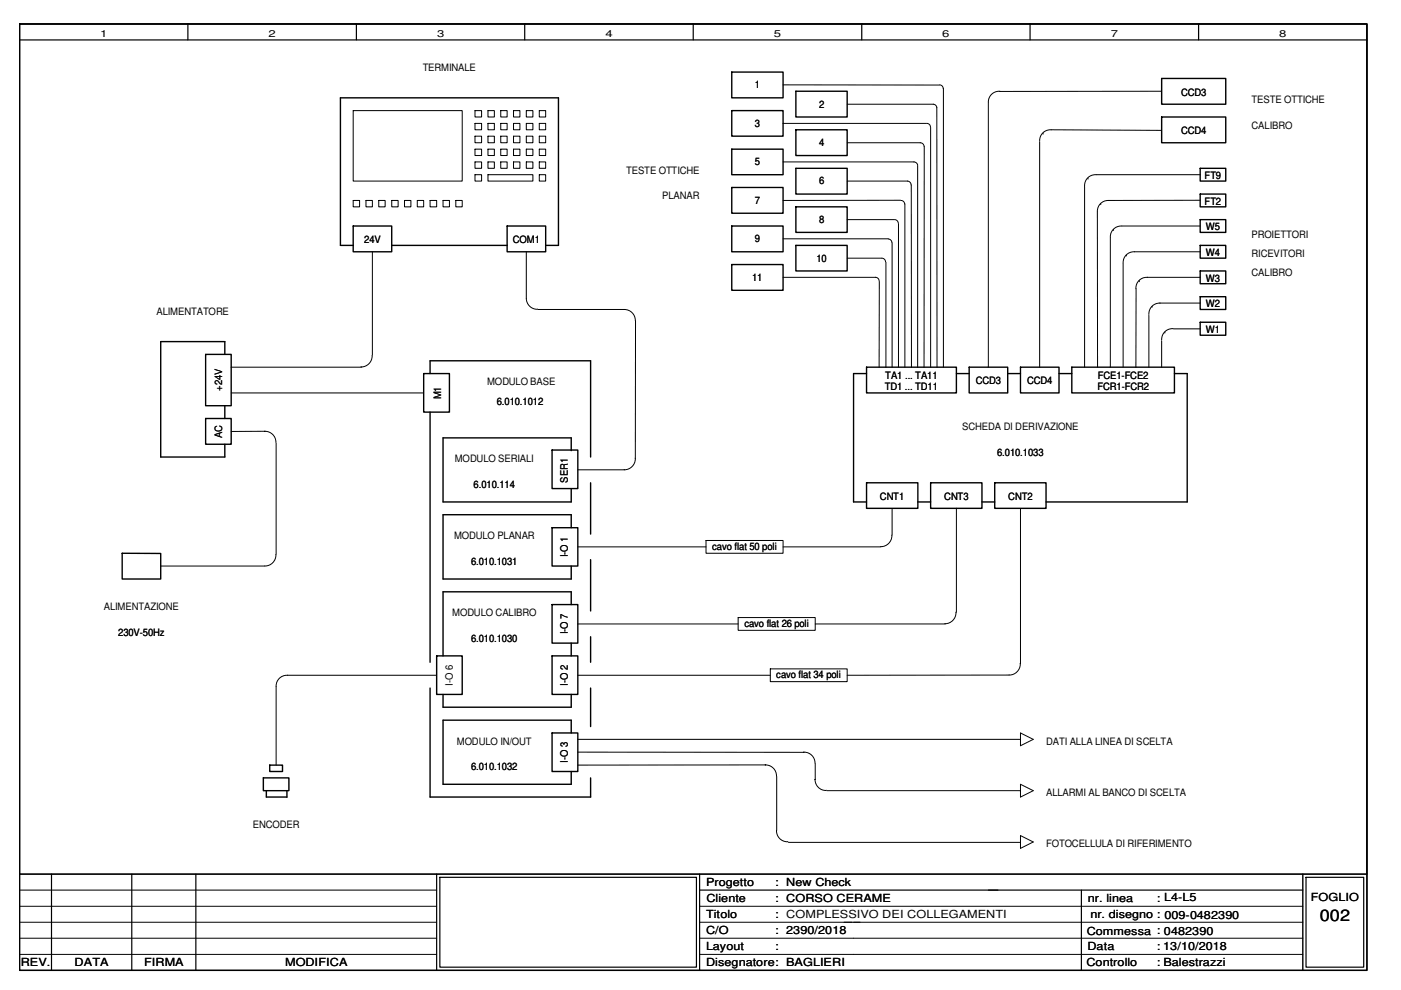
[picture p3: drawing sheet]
<svg xmlns="http://www.w3.org/2000/svg" width="297mm" height="210mm" viewBox="0 0 297 210" stroke-linecap="round" stroke-linejoin="round" font-family="sans-serif">
<g fill="none" stroke="#000" stroke-width=".3">
<path d="M4.1 5.1h285.7v200.6h-285.7zM155.1 15.3h10.9v5.4h-10.9zM168.7 19.3h10.9v5.5h-10.9zM246.3 16.6h13.6v5.5h-13.6zM155.1 39.8h10.9v5.4h-10.9zM155.1 31.6h10.9v5.4h-10.9zM155.1 23.5h10.9v5.4h-10.9zM168.7 35.7h10.9v5.4h-10.9zM168.7 27.5h10.9v5.5h-10.9zM246.3 24.8h13.6v5.5h-13.6zM254.5 35.7h5.4v2.7h-5.4zM74.9 47.9h8.2v5.5h-8.2z"/>
<path d="M74.9 52h-2.7v-31.3h46.2v31.3h-2.7M83.1 52h24.4M107.5 47.9h8.2v5.5h-8.2zM155.1 56.1h10.9v5.5h-10.9zM155.1 47.9h10.9v5.5h-10.9zM168.7 43.9h10.9v5.4h-10.9zM168.7 52h10.9v5.4h-10.9zM254.5 41.1h5.4v2.8h-5.4zM254.5 46.6h5.4v2.7h-5.4zM254.5 52h5.4v2.7h-5.4zM254.5 57.4h5.4v2.8h-5.4zM43.6 75.1h5.4v10.9h-5.4z"/>
<path d="M47.7 75.1v-2.7h-13.6v24.5h13.6v-2.7M89.8 79.2h5.5v8.2h-5.5zM91.2 79.2v-2.7h34v20.4M183.7 77.9h19.1v5.4h-19.1zM183.7 79.2h-2.7v27.2h2.7M202.8 79.2h2.7M205.5 77.9h8.2v5.4h-8.2zM213.7 79.2h2.7M216.4 77.9h8.1v5.4h-8.1zM224.5 79.2h2.7M227.2 77.9h21.8v5.4h-21.8zM249 79.2h2.7v27.2h-29.9"/>
<path d="M254.5 62.9h5.4v2.7h-5.4zM254.5 68.3h5.4v2.8h-5.4zM43.6 88.7h5.4v5.5h-5.4zM47.7 86v2.7M91.2 87.4v53M117 95.4h5.5v8.2h-5.5zM121.1 95.5v-2.7h-27.2v13.6h27.2v-2.7M25.9 117.3h8.2v5.5h-8.2zM117 111.9h5.5v8.1h-5.5zM121.1 111.9v-2.8h-27.2v13.7h27.2v-2.8M125.2 102.4v10.8M125.2 118.7v10.8"/>
<path d="M183.7 102.4h10.9v5.4h-10.9zM194.6 106.4h2.7M197.3 102.4h10.9v5.4h-10.9zM208.2 106.4h2.7M210.9 102.4h10.9v5.4h-10.9zM92.6 139.1h5.4v8.1h-5.4zM117 128.2h5.5v8.2h-5.5zM117 139.1h5.5v8.1h-5.5zM121.1 128.2v-2.7h-27.2v13.6M121.1 136.4v2.7M125.2 135v5.4M91.2 145.9v23.1h34v-4.1"/>
<path d="M93.9 147.2v2.7h27.2v-2.7M117 155.4h5.5v8.2h-5.5zM121.1 155.4v-2.7h-27.2v13.6h27.2v-2.7M125.2 145.9v8.2M55.8 164.9h5.5v2.7h-5.5zM56.5 167.6v1.4h4.3M57.2 162.2h2.7v1.4h-2.7zM60.8 167.6v1.4M276.2 185.3v20.4"/>
</g>
<g fill="none" stroke="#000" stroke-width=".25">
<path d="M4.1 5.1h285.7v200.6h-285.7zM4.1 5.1h285.7v180.2h-285.7zM4.1 8.5h285.7M39.8 5.1v3.4M75.6 5.1v3.4M111.2 5.1v3.4M147 5.1v3.4M182.7 5.1v3.4M218.4 5.1v3.4M254.1 5.1v3.4M4.1 185.3h285.7M10.9 185.3v20.4"/>
<path d="M27.9 185.3v20.4M41.5 185.3v20.4M92.6 185.3v20.4M93.3 186h54.4v19.1h-54.4zM148.3 185.3v20.4M148.3 188.7h127.9M229.3 188.7v17M276.9 186h12.2v19.1h-12.2z"/>
</g>
<g fill="none" stroke="#000" stroke-width=".21">
<path d="M166 18h33.2M199.2 18a.78 .78 0 0 1 .8 .8M200 18.8v59.1M212 19.3a2.29 2.29 0 0 0-2.5 2.5M246.3 19.3l-34.4 .1M74.9 23.5h23.1v14.9h-23.1zM100.7 23.5h1.4v1.3h-1.4zM100.7 26.2h1.4v1.3h-1.4zM100.7 28.9h1.4v1.4h-1.4zM100.7 31.6h1.4v1.4h-1.4zM100.7 34.3h1.4v1.4h-1.4zM100.7 37h1.4v1.4h-1.4z"/>
<path d="M103.5 23.5h1.3v1.3h-1.3zM103.5 26.2h1.3v1.3h-1.3zM103.5 28.9h1.3v1.4h-1.3zM103.5 31.6h1.3v1.4h-1.3zM103.5 34.3h1.3v1.4h-1.3zM103.5 37h9.5v1.4h-9.5zM106.2 23.5h1.3v1.3h-1.3zM106.2 26.2h1.3v1.3h-1.3zM106.2 28.9h1.3v1.4h-1.3zM106.2 31.6h1.3v1.4h-1.3zM106.2 34.3h1.3v1.4h-1.3zM108.9 23.5h1.3v1.3h-1.3z"/>
<path d="M108.9 26.2h1.3v1.3h-1.3zM108.9 28.9h1.3v1.4h-1.3zM108.9 31.6h1.3v1.4h-1.3zM108.9 34.3h1.3v1.4h-1.3zM111.6 23.5h1.4v1.3h-1.4zM111.6 26.2h1.4v1.3h-1.4zM111.6 28.9h1.4v1.4h-1.4zM111.6 31.6h1.4v1.4h-1.4zM111.6 34.3h1.4v1.4h-1.4zM114.3 23.5h1.4v1.3h-1.4zM114.3 26.2h1.4v1.3h-1.4zM114.3 28.9h1.4v1.4h-1.4z"/>
<path d="M114.3 31.6h1.4v1.4h-1.4zM114.3 34.3h1.4v1.4h-1.4zM114.3 37h1.4v1.4h-1.4zM166 26.2h30.4M166 34.3h27.8M179.6 38.4h12.8M179.6 30.3h15.6M179.6 22.1h18.3M192.4 38.4a.78 .78 0 0 1 .8 .8M193.2 39.2v38.7M193.8 34.3a.8 .8 0 0 1 .8 .8M194.6 35.2v42.7"/>
<path d="M195.1 30.3a.8 .8 0 0 1 .8 .7M196 31l-.1 46.9M196.5 26.2a.76 .76 0 0 1 .8 .7M197.3 27v50.9M197.9 22.1a.79 .79 0 0 1 .7 .8M198.6 22.8l.1 55.1M209.5 21.8v56.1M220.4 30.1v47.8M221.1 28.2h.1M230 39.5v38.4M230.7 37.8h.1M246.2 27.6l-23.3-.1a2.29 2.29 0 0 0-2.5 2.4"/>
<path d="M254.5 37h-22.1a2.29 2.29 0 0 0-2.4 2.5M74.9 42.5h1.3v1.4h-1.3zM77.6 42.5h1.3v1.4h-1.3zM78.9 53.4v21.9M80.3 42.5h1.4v1.4h-1.4zM83.1 42.5h1.3v1.4h-1.3zM85.8 42.5h1.3v1.4h-1.3zM88.5 42.5h1.3v1.4h-1.3zM91.2 42.5h1.4v1.4h-1.4zM93.9 42.5h1.4v1.4h-1.4zM96.6 42.5h1.4v1.4h-1.4zM111.6 53.4v9.8"/>
<path d="M166 58.8h19.7M166 50.6h22.3M179.6 54.7h7.3M179.6 46.6h10M185.6 58.8a.76 .76 0 0 1 .8 .8M186.4 59.7v18.2M187 54.7a.79 .79 0 0 1 .7 .8M187.8 55.6v22.3M188.3 50.7a.79 .79 0 0 1 .8 .7M189.1 51.5v26.4M189.7 46.6a.79 .79 0 0 1 .8 .7M190.5 47.4v30.5"/>
<path d="M191 42.5h-25M191 42.5a.79 .79 0 0 1 .8 .8M191.9 43.2v34.7M232.7 45v32.9M233.4 43.2h.1M235.1 42.5a2.29 2.29 0 0 0-2.4 2.4M236.1 48.6h.1M237.8 47.9a2.29 2.29 0 0 0-2.4 2.4v27.6M237.9 47.9h16.5M238.1 55.9v21.9M238.8 54.1h.1M241.6 59.5h.1"/>
<path d="M243.2 58.8h11.3M243.3 58.8a2.29 2.29 0 0 0-2.5 2.4v16.7M254.4 42.5h-19.4M254.5 53.4h-14a2.29 2.29 0 0 0-2.4 2.4M49 77.9h27.7M78.9 75.4a2.22 2.22 0 0 1-2.4 2.4M111.6 63.2a2.26 2.26 0 0 0 2.4 2.3M114 65.6h18.3a2.32 2.32 0 0 1 2.4 2.4M134.7 68v29.2M243.6 66.8v11.1M244.3 64.9h.1M245.9 64.3h8.6"/>
<path d="M246 64.3a2.29 2.29 0 0 0-2.4 2.4M246.3 72.3v5.6M247 70.4h.1M248.7 69.7a2.29 2.29 0 0 0-2.4 2.4M248.8 69.7h5.6M49 83.3h40.8M56.1 91.4a2.32 2.32 0 0 1 2.4 2.4M56.2 91.4l-7.2 .1M58.5 93.9v23.6M122.5 99.6h9.9M134.7 97.2a2.22 2.22 0 0 1-2.4 2.4M58.5 117.6a2.22 2.22 0 0 1-2.4 2.4"/>
<path d="M122.5 116h27.2M149.7 114.6h16.3v2.7h-16.3zM166 116h20.7M189.1 113.5a2.22 2.22 0 0 1-2.4 2.4M189.1 107.8v5.7M202.8 107.7v22.1M216.4 107.8v32.9M34.1 120h22M122.5 132.3h34M156.5 130.9h16.3v2.7h-16.3zM172.8 132.3h27.6M202.6 129.8a2.22 2.22 0 0 1-2.3 2.4"/>
<path d="M61 143.2h31.6M61 143.2a2.29 2.29 0 0 0-2.5 2.4v16.6M122.5 159.5h47.9a2.32 2.32 0 0 1 2.4 2.3M122.5 143.2h40.8M122.5 156.8h93.9M163.3 141.8h16.3v2.7h-16.3zM216.3 140.7a2.22 2.22 0 0 1-2.4 2.4l-34.3 .1M216.4 155.4l2.7 1.4-2.7 1.3zM162.3 162.2h-.1a2.32 2.32 0 0 1 2.4 2.3M162.3 162.2h-39.8M164.6 176.1a2.25 2.25 0 0 0 2.4 2.3M164.7 164.6v11.5"/>
<path d="M167.2 178.6h49.2M172.8 165.3v-.1a2.24 2.24 0 0 0 2.4 2.4M172.8 161.9v3.3M175.3 167.6h41.1M216.4 166.3l2.7 1.3-2.7 1.4zM216.4 177.2l2.7 1.3-2.7 1.4zM4.1 195.5h88.5M4.1 198.9h88.5M4.1 192.2h88.5M4.1 188.7h88.5M148.3 195.5h127.9M148.3 198.9h127.9"/>
<path d="M148.3 192.2h127.9M4.1 202.4h88.5M148.3 202.4h127.9"/>
</g>
<text font-size="3.4" x="279.8" y="195.2">002</text>
<g font-size="2.4">
<text x="149.7" y="187.9">Progetto</text>
<text x="149.8" y="191.3">Cliente</text>
<text x="164.3" y="187.9">: New Check</text>
<text x="164.3" y="191.3">: CORSO CERAME</text>
<text x="230.6" y="191.3">nr. linea</text>
<text x="245.3" y="191.3">: L4-L5</text>
<text x="277.9" y="191">FOGLIO</text>
<text x="149.7" y="194.7">Titolo</text>
<text x="164.3" y="194.7">: COMPLESSIVO DEI COLLEGAMENTI</text>
<text x="231.2" y="194.6">nr. disegno : 009-0482390</text>
<text x="149.7" y="201.5">Layout</text>
<text x="149.7" y="198.1">C/O</text>
<text x="164.3" y="198.1">: 2390/2018</text>
<text x="164.3" y="201.5">:</text>
<text x="230.4" y="198.3">Commessa : 0482390</text>
<text x="230.5" y="201.5">Data</text>
<text x="245.3" y="201.5">: 13/10/2018</text>
<text x="4.4" y="204.9">REV.</text>
<text x="15.8" y="204.9">DATA</text>
<text x="30.6" y="204.9">FIRMA</text>
<text x="60.4" y="204.9">MODIFICA</text>
<text x="149.7" y="204.9">Disegnatore: BAGLIERI</text>
<text x="230.3" y="204.9">Controllo</text>
<text x="245.3" y="204.9">: Balestrazzi</text>
<text x="246.7" y="204.9">Balestrazzi</text>
</g>
<g font-size="2.2">
<text x="89.6" y="15">TERMINALE</text>
<text x="160" y="18.7">1</text>
<text x="173.6" y="22.8">2</text>
<text x="250.4" y="20.3">CCD3</text>
<text x="265.3" y="21.8">TESTE OTTICHE</text>
<text x="160" y="26.9">3</text>
<text x="250.4" y="28.4">CCD4</text>
<text x="265.3" y="27.3">CALIBRO</text>
<text x="160" y="35.1">5</text>
<text x="173.6" y="31">4</text>
<text x="132.8" y="36.8">TESTE OTTICHE</text>
<text x="173.6" y="39.1">6</text>
<text x="255.4" y="38">FT9</text>
<text x="140.4" y="42.2">PLANAR</text>
<text x="160" y="43.2">7</text>
<text x="173.6" y="47.3">8</text>
<text x="255.4" y="43.4">FT2</text>
<text x="77.2" y="51.5">24V</text>
<text x="108.8" y="51.4">COM1</text>
<text x="160" y="51.4">9</text>
<text x="255.7" y="48.9">W5</text>
<text x="265.3" y="50.4">PROIETTORI</text>
<text x="159.5" y="59.5">11</text>
<text x="173.1" y="55.5">10</text>
<text x="255.7" y="54.3">W4</text>
<text x="255.7" y="59.7">W3</text>
<text x="265.3" y="54.5">RICEVITORI</text>
<text x="265.3" y="58.5">CALIBRO</text>
<text x="255.7" y="65.2">W2</text>
<text x="33.2" y="66.7">ALIMENTATORE</text>
<text x="255.7" y="70.6">W1</text>
<text x="47.1" y="82.8" transform="rotate(-90 47.1 82.8)">+24V</text>
<text x="103.3" y="81.6">MODULO BASE</text>
<text x="187.6" y="82.6">TD1 ... TD11</text>
<text x="187.7" y="80.3">TA1 ... TA11</text>
<text x="206.9" y="81.4">CCD3</text>
<text x="217.8" y="81.4">CCD4</text>
<text x="232.7" y="82.7">FCR1-FCR2</text>
<text x="232.7" y="80.3">FCE1-FCE2</text>
<text x="93.5" y="84.7" transform="rotate(-90 93.5 84.7)">M1</text>
<text x="105.3" y="85.8">6.010.1012</text>
<text x="47.1" y="92.8" transform="rotate(-90 47.1 92.8)">AC</text>
<text x="204" y="91.2">SCHEDA DI DERIVAZIONE</text>
<text x="96.4" y="98">MODULO SERIALI</text>
<text x="211.4" y="96.6">6.010.1033</text>
<text x="100.4" y="103.4">6.010.114</text>
<text x="120.4" y="102.3" transform="rotate(-90 120.4 102.3)">SER1</text>
<text x="186.6" y="106">CNT1</text>
<text x="200.2" y="106">CNT3</text>
<text x="213.8" y="105.9">CNT2</text>
<text x="96.3" y="114.3">MODULO PLANAR</text>
<text x="99.9" y="119.8">6.010.1031</text>
<text x="120.4" y="118.2" transform="rotate(-90 120.4 118.2)">I-O 1</text>
<text x="151" y="116.6">cavo flat 50 poli</text>
<text x="22" y="129.3">ALIMENTAZIONE</text>
<text x="95.9" y="130.6">MODULO CALIBRO</text>
<text x="25.1" y="134.7">230V-50Hz</text>
<text x="99.9" y="136.1">6.010.1030</text>
<text x="120.4" y="134.5" transform="rotate(-90 120.4 134.5)">I-O 7</text>
<text x="157.8" y="132.9">cavo flat 26 poli</text>
<text x="164.6" y="143.8">cavo flat 34 poli</text>
<text x="96" y="145.4" transform="rotate(-90 96 145.4)">I-O 6</text>
<text x="120.4" y="145.4" transform="rotate(-90 120.4 145.4)">I-O 2</text>
<text x="96.9" y="157.9">MODULO IN/OUT</text>
<text x="120.4" y="161.7" transform="rotate(-90 120.4 161.7)">I-O 3</text>
<text x="221.8" y="157.9">DATI ALLA LINEA DI SCELTA</text>
<text x="99.9" y="163.3">6.010.1032</text>
<text x="221.8" y="168.7">ALLARMI AL BANCO DI SCELTA</text>
<text x="53.6" y="175.6">ENCODER</text>
<text x="221.8" y="179.6">FOTOCELLULA DI RIFERIMENTO</text>
</g>
<g font-size="2">
<text x="21.2" y="7.8">1</text>
<text x="56.9" y="7.8">2</text>
<text x="92.7" y="7.8">3</text>
<text x="128.4" y="7.8">4</text>
<text x="164.1" y="7.8">5</text>
<text x="199.8" y="7.8">6</text>
<text x="235.5" y="7.8">7</text>
<text x="271.2" y="7.8">8</text>
</g>
</svg>
